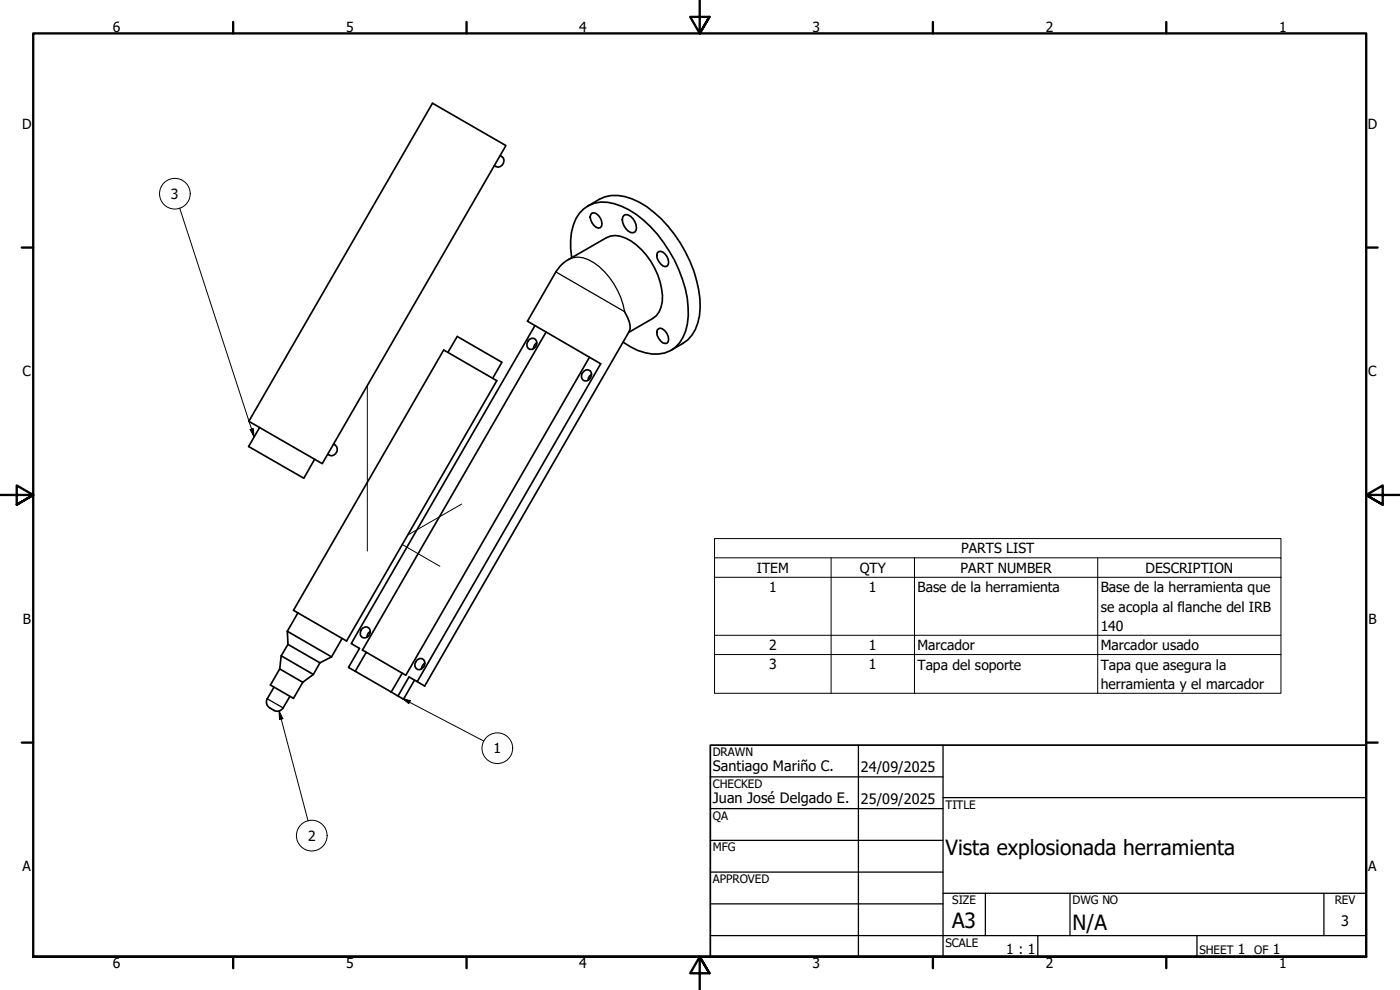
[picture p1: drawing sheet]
<svg xmlns="http://www.w3.org/2000/svg" width="420mm" height="297mm" viewBox="0 0 420 297" stroke-linecap="round" stroke-linejoin="round" font-family="sans-serif">
<!-- layer: Tweak Trail (ANSI) -->
<path d="M110.2 115.7v49.6M138.6 151.2l-16.3 9.4M120.7 163.4l11.3 6.5" fill="none" stroke="#000" stroke-width=".3"/>
<!-- layer: Visible (ANSI) -->
<g fill="none" stroke="#000" stroke-width=".51">
<path d="M129.8 31l22 12.7-55.1 95.4-22-12.7zM150.1 46.7a1.78 1.78 0 0 1 .9 2.5 1.78 1.78 0 0 1-2.7 .5M171.6 77.3a17.2 17.2 0 0 1 2.3-13.4 9.4 9.4 0 0 1 10.5-2.8 30.5 30.5 0 0 1 16.5 14.3 33.1 33.1 0 0 1 5.4 21.7 9.8 9.8 0 0 1-8.6 9.1 16.2 16.2 0 0 1-10.7-3.5M176.4 61.8a12.4 12.4 0 0 1 11.1-2.8 27 27 0 0 1 14.9 11.3 37.4 37.4 0 0 1 7.7 22 12 12 0 0 1-5.2 10.7l-3.5 2.1M177.7 63.9a3 3 0 0 1 2.8 4l-.4 .4a2.14 2.14 0 0 1-2.4-1.4 2.11 2.11 0 0 1 0-3zM187.3 64.6a2.11 2.11 0 0 1 2.7 1 3.4 3.4 0 0 1 .5 4 2.05 2.05 0 0 1-2.7-1 3.3 3.3 0 0 1-.5-4zM197.2 75.9l.5-.4a3 3 0 0 1 2.8 3.9l-.3 .5a2.14 2.14 0 0 1-2.5-1.5l-.5-.9zM160.5 97.7l-55.1 95.4 2.5 1.4-3.3 5.8 2 1.1M163.9 99.6l-55.1 95.5 1.1 .6M187.5 93.5l.4 .9a6.3 6.3 0 0 1 .9 5l-61.4 106.5-2.2-1.4M188.7 99.7l7.2-4.1a8.2 8.2 0 0 0 2.7-8.9 21.2 21.2 0 0 0-10.9-15.3 6.1 6.1 0 0 0-5.8 0l-11.2 6.4a9.7 9.7 0 0 0-3.9 3.8l-8.5 14.8 22 12.7-55.1 95.4-2.5-1.4-3.3 5.7 1.7 1 3.3-5.7M197.2 99l.5-.4a2.51 2.51 0 0 1 2.8 2.4v1.5l-.3 .5a2.14 2.14 0 0 1-2.5-1.5l-.5-.9z"/>
<path d="M133.2 105l15.9 9.2-45.1 78.1-15.9-9.2zM134.4 105.7l2.8-4.7 13.4 7.7-2.7 4.8M158.9 101.8a1.42 1.42 0 0 1 1.9 .1 1.42 1.42 0 0 1 0 2 1.45 1.45 0 0 1-2.1 .8 1.45 1.45 0 0 1-.3-2.2zM161.1 102.9l-.9 1-.1 .7M175.3 111.4a1.39 1.39 0 0 1 1.9 0 1.39 1.39 0 0 1 0 1.9 1.45 1.45 0 0 1-2.1 .9 1.45 1.45 0 0 1-.3-2.3zM176.9 107.2l-55.1 95.4-1.1-.6M177.5 112.3l-.5 .5-.5 1.3M77.9 128.3l-3.3 5.7 16.6 9.5 3.2-5.7M100.1 133.3a1.77 1.77 0 0 1 .9 2.5 1.77 1.77 0 0 1-2.6 .5M84.4 196.8l9.6 5.6M84.4 196.8l-.5 3.9M86.2 189.4l.2 3.9-2 3.5"/>
<path d="M86.2 189.4l13.3 7.7M86.4 193.3l9.6 5.6M89.4 183.9l-3.2 5.5M96 198.9l-2 3.5-3.1 2.3M102.7 191.6l-3.2 5.5-3.5 1.8M108.8 188.5a1.44 1.44 0 0 1 2 0 1.44 1.44 0 0 1 .1 2 1.46 1.46 0 0 1-2.1 .7 1.46 1.46 0 0 1-.4-2.2zM109.9 195.7l10.8 6.3-3.3 5.6-10.8-6.2zM111.1 189.5l-.5 .4-.5 1.3M125.3 197.9a1.42 1.42 0 0 1 1.9 .1 1.42 1.42 0 0 1 .1 1.9 1.45 1.45 0 0 1-2.2 .9 1.45 1.45 0 0 1-.3-2.2zM127.5 198.9l-.9 1.1-.1 .7M82.2 206.2l-2 3.4a2.01 2.01 0 0 0 .8 2.8 2.54 2.54 0 0 0 3.6 .4l2.4-3.8M83.9 200.7l-2.7 4.8 6.9 4 2.8-4.8"/>
<path d="M83.9 200.7l7 4M117.4 207.6l2 1.2"/>
</g>
<!-- layer: Visible Narrow (ANSI) -->
<path d="M170.7 77.8a6.2 6.2 0 0 1 5.8 .1 21.7 21.7 0 0 1 11 15.6l-20.7-11.9M80.2 209.7l4.8 2.7" fill="none" stroke="#000" stroke-width=".38"/>
<!-- layer: Symbol (ANSI) -->
<g fill="none" stroke="#000" stroke-width=".3">
<path d="M53.9 62.4l22.4 68.7M75.1 128.9l.9-.3 .3 2.5zM214.4 167.4v-5.8h170v5.8M214.4 167.4h170v5.8M214.4 167.4v40.6h170v-34.8M214.4 173.2h170M249.4 167.4v40.6M274.4 167.4v40.6M329.4 167.4v40.6M214.4 190.6h170M214.4 196.4h170M83.8 213.3l1.1 2.3-1 .3z"/>
<path d="M83.8 213.3l8.7 33M120.7 209.5l2.4 .7-.4 .9zM120.7 209.5l24.5 12.9"/>
<circle cx="52.5" cy="58.1" r="4.6"/>
<circle cx="149.3" cy="224.5" r="4.6"/>
<circle cx="93.6" cy="250.7" r="4.6"/>
</g>
<!-- layer: Border (ANSI) -->
<g fill="none" stroke="#000" stroke-width=".7">
<path d="M70 6.6v3.4M140 6.6v3.4M210 0v10l-2.9-4.9h5.8l-2.9 4.9 2.9-4.9M280 6.6v3.4M350 6.6v3.4M6.5 74.3h3.5M410 74.3h3.4M0 148.5h10l-5-2.8v5.7l5-2.9-5 2.9M420 148.5h-10l5-2.8v5.7l-5-2.9 5 2.9M6.5 222.8h3.5M410 222.8h3.4M10 287.1v-277.1h400v277.1h-400h400"/>
<path d="M70 287.1v3.4M140 287.1v3.4M212.9 292l-2.9-4.9 2.9 4.9h-5.8l2.9-4.9v9.9M280 287.1v3.4M350 287.1v3.4"/>
</g>
<!-- layer: Title (ANSI) -->
<g fill="none" stroke="#000" stroke-width=".38">
<path d="M213.2 233.1h69.8M257.6 223.6v63.5M283 239.3h127M283 223.6v63.5M213.2 242.6h69.8M213.2 252.1h69.8M213.2 261.7h69.8M213.2 271.2h69.8M283 268h127M295.7 268v12.7M321.1 268v12.7M397.3 268v12.7"/>
<path d="M213.2 280.7h196.8M311.5 280.7v6.4M359.2 280.7v6.4"/>
</g>
<path d="M213.2 223.6h196.8v63.5h-196.8z" fill="none" stroke="#000" stroke-width=".51"/>
<!-- layer: Symbol (ANSI) -->
<path d="M75.1 128.9l.9-.3 .3 2.5zM83.8 213.3l1.1 2.3-1 .3zM120.7 209.5l2.4 .7-.4 .9z" fill="#000"/>
<g font-size="6.3">
<text x="283.8" y="256.5">Vista explosionada herramienta</text>
<text x="285.8" y="278.6">A3</text>
<text x="321.9" y="278.9">N/A</text>
</g>
<g font-size="4.3">
<text x="213.9" y="231.4">Santiago Mariño C.</text>
<text x="258.4" y="231.6">24/09/2025</text>
<text x="213.9" y="240.9">Juan José Delgado E.</text>
<text x="258.4" y="241.2">25/09/2025</text>
<text x="402.5" y="277.9">3</text>
</g>
<g font-size="4.2">
<text x="33.8" y="9.6">6</text>
<text x="103.9" y="9.6">5</text>
<text x="173.9" y="9.6">4</text>
<text x="243.8" y="9.6">3</text>
<text x="313.9" y="9.6">2</text>
<text x="383.9" y="9.6">1</text>
<text x="6.7" y="38.7">D</text>
<text x="410.5" y="38.7">D</text>
<text x="51.3" y="59.7">3</text>
<text x="6.8" y="113">C</text>
<text x="410.7" y="113">C</text>
<text x="288.5" y="166">PARTS LIST</text>
<text x="227.1" y="171.8">ITEM</text>
<text x="258" y="171.8">QTY</text>
<text x="288.3" y="171.8">PART NUMBER</text>
<text x="343.8" y="171.8">DESCRIPTION</text>
<text x="230.8" y="177.6">1</text>
<text x="260.8" y="177.6">1</text>
<text x="275.3" y="177.7">Base de la herramienta</text>
<text x="330.3" y="177.7">Base de la herramienta que</text>
<text x="330.3" y="183.5">se acopla al flanche del IRB</text>
<text x="6.9" y="187.2">B</text>
<text x="330.3" y="189.3">140</text>
<text x="410.7" y="187.2">B</text>
<text x="230.8" y="195.1">2</text>
<text x="260.8" y="195.1">1</text>
<text x="275.3" y="195.1">Marcador</text>
<text x="330.3" y="195.1">Marcador usado</text>
<text x="230.8" y="200.8">3</text>
<text x="260.8" y="200.8">1</text>
<text x="275.3" y="200.9">Tapa del soporte</text>
<text x="330.3" y="200.9">Tapa que asegura la</text>
<text x="330.3" y="206.7">herramienta y el marcador</text>
<text x="148.1" y="226">1</text>
<text x="92.5" y="252.3">2</text>
<text x="6.8" y="261.4">A</text>
<text x="410.7" y="261.4">A</text>
<text x="302" y="286.3">1 : 1</text>
<text x="371.5" y="286.2">1</text>
<text x="382" y="286.2">1</text>
<text x="33.8" y="290.5">6</text>
<text x="103.9" y="290.5">5</text>
<text x="173.9" y="290.5">4</text>
<text x="243.8" y="290.5">3</text>
<text x="313.9" y="290.5">2</text>
<text x="383.9" y="290.5">1</text>
</g>
<g font-size="3.5">
<text x="213.9" y="226.9">DRAWN</text>
<text x="213.9" y="236.4">CHECKED</text>
<text x="213.9" y="245.9">QA</text>
<text x="283.8" y="242.6">TITLE</text>
<text x="213.9" y="255.4">MFG</text>
<text x="213.9" y="265">APPROVED</text>
<text x="285.8" y="271.3">SIZE</text>
<text x="321.9" y="271.3">DWG NO</text>
<text x="400.6" y="271.3">REV</text>
<text x="283.8" y="284">SCALE</text>
<text x="360" y="286.2">SHEET</text>
<text x="376.4" y="286.2">OF</text>
</g>
</svg>
